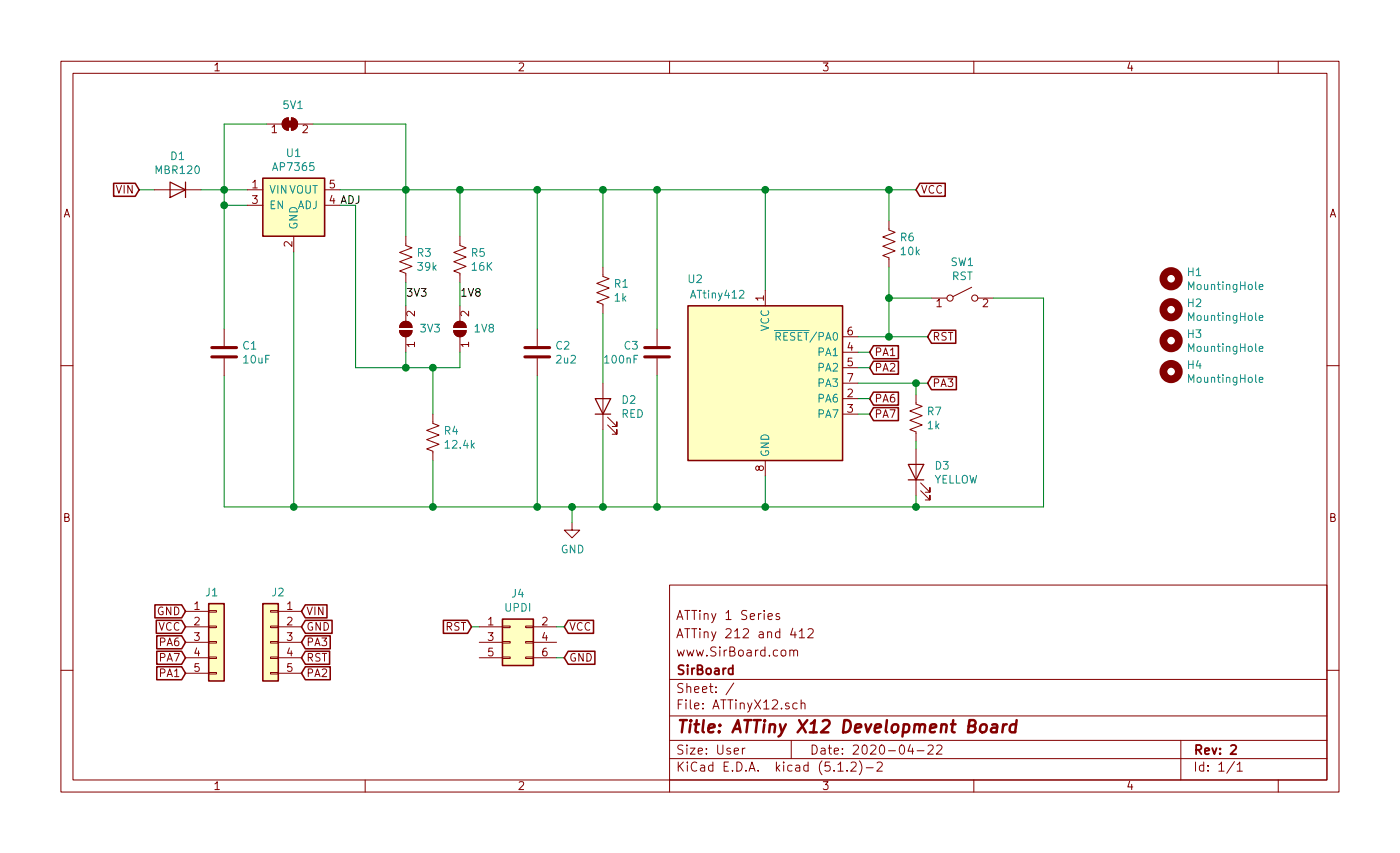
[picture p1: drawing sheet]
EESchema Schematic File Version 4
LIBS:ATTinyX12-cache
EELAYER 29 0
EELAYER END
$Descr User 9055 5512
encoding utf-8
Sheet 1 1
Title "ATTiny X12 Development Board "
Date "2020-04-22"
Rev "2"
Comp "SirBoard"
Comment1 "www.SirBoard.com"
Comment2 "ATTiny 212 and 412"
Comment3 "ATTiny 1 Series"
Comment4 ""
$EndDescr
$Comp
L Connector_Generic:Conn_02x03_Odd_Even J4
U 1 1
P 3300 4150
F 0 "J4" H 3350 4467 50  0000 C CNN
F 1 "UPDI" H 3350 4376 50  0000 C CNN
F 2 "Connector_PinHeader_2.54mm:PinHeader_2x03_P2.54mm_Vertical" H 3300 4150 50  0001 C CNN
F 3 "~" H 3300 4150 50  0001 C CNN
	1    3300 4150
	1    0    0    -1  
$EndComp
Wire Wire Line
	3050 4050 3100 4050
Wire Wire Line
	4950 1875 4950 1225
Wire Wire Line
	3650 4250 3600 4250
Connection ~ 4950 1225
$Comp
L Switch:SW_SPST SW1
U 1 1
P 6225 1925
F 0 "SW1" H 6225 2160 50  0000 C CNN
F 1 "RST" H 6225 2069 50  0000 C CNN
F 2 "Button_Switch_SMD:SW_SPST_B3U-1000P" H 6225 1925 50  0001 C CNN
F 3 "~" H 6225 1925 50  0001 C CNN
	1    6225 1925
	1    0    0    -1  
$EndComp
Wire Wire Line
	1450 1225 1450 1325
Connection ~ 1450 1225
Wire Wire Line
	3475 2425 3475 3275
Wire Wire Line
	3475 1225 3475 2125
Text GLabel 1200 3950 0    50   Input ~ 0
GND
Text GLabel 5925 1225 2    50   Input ~ 0
VCC
Text GLabel 6000 2175 2    50   Input ~ 0
RST
Text GLabel 5625 2375 2    50   Input ~ 0
PA2
Text GLabel 3650 4050 2    50   Input ~ 0
VCC
Wire Wire Line
	3650 4050 3600 4050
Text GLabel 3650 4250 2    50   Input ~ 0
GND
Text GLabel 3050 4050 0    50   Input ~ 0
RST
Text GLabel 1950 4050 2    50   Input ~ 0
GND
Text GLabel 5625 2275 2    50   Input ~ 0
PA1
Wire Wire Line
	4950 3075 4950 3275
Connection ~ 4950 3275
Wire Wire Line
	1450 1225 1600 1225
Text GLabel 6000 2475 2    50   Input ~ 0
PA3
Text GLabel 5625 2675 2    50   Input ~ 0
PA7
Text GLabel 5625 2575 2    50   Input ~ 0
PA6
$Comp
L MCU_Microchip_ATtiny:ATtiny402-SS U2
U 1 1
P 4950 2475
F 0 "U2" H 4550 3150 50  0000 R CNN
F 1 "ATtiny412" H 4825 3050 50  0000 R CNN
F 2 "Package_SO:SOIC-8_3.9x4.9mm_P1.27mm" H 4950 2475 50  0001 C CIN
F 3 "http://ww1.microchip.com/downloads/en/DeviceDoc/ATtiny202-402-AVR-MCU-with-Core-Independent-Peripherals_and-picoPower-40001969A.pdf" H 4950 2475 50  0001 C CNN
	1    4950 2475
	1    0    0    -1  
$EndComp
Wire Wire Line
	4950 1225 5750 1225
Wire Wire Line
	5750 1725 5750 1925
Wire Wire Line
	5750 1225 5750 1425
Connection ~ 5750 1225
Wire Wire Line
	6025 1925 5750 1925
Wire Wire Line
	5750 1925 5750 2175
Text GLabel 1200 4250 0    50   Input ~ 0
PA7
Text GLabel 1200 4150 0    50   Input ~ 0
PA6
Text GLabel 1200 4350 0    50   Input ~ 0
PA1
Text GLabel 1950 4250 2    50   Input ~ 0
RST
Text GLabel 1950 4350 2    50   Input ~ 0
PA2
Text GLabel 1950 4150 2    50   Input ~ 0
PA3
Wire Wire Line
	1450 2425 1450 3275
Wire Wire Line
	1450 3275 1900 3275
Connection ~ 2800 2375
Wire Wire Line
	2800 2675 2800 2375
$Comp
L Device:R_US R4
U 1 1
P 2800 2825
F 0 "R4" H 2868 2870 50  0000 L CNN
F 1 "12.4k" H 2868 2780 50  0000 L CNN
F 2 "Resistor_SMD:R_0603_1608Metric" V 2840 2815 50  0001 C CNN
F 3 "~" H 2800 2825 50  0001 C CNN
F 4 "C139128" H 2800 2825 50  0001 C CNN "Part"
	1    2800 2825
	1    0    0    -1  
$EndComp
Connection ~ 3700 3275
Wire Wire Line
	2800 2975 2800 3275
Connection ~ 2800 3275
Wire Wire Line
	2800 3275 3475 3275
Wire Wire Line
	1600 1325 1450 1325
Connection ~ 1450 1325
Wire Wire Line
	1450 1325 1450 2125
Wire Wire Line
	1900 1625 1900 3275
Connection ~ 1900 3275
Wire Wire Line
	1900 3275 2800 3275
Wire Wire Line
	5925 2550 5925 2475
Wire Wire Line
	2200 1325 2300 1325
Wire Wire Line
	2300 1325 2300 2375
$Comp
L SirBoard_Library:AP7365 U1
U 1 1
P 1850 2075
F 0 "U1" H 1900 3165 50  0000 C CNN
F 1 "AP7365" H 1900 3075 50  0000 C CNN
F 2 "Package_TO_SOT_SMD:SOT-23-5" H 1900 3075 50  0001 C CNN
F 3 "https://datasheet.lcsc.com/szlcsc/1804171930_Diodes-Incorporated-AP7365-33WG-7_C150742.pdf" H 1900 3075 50  0001 C CNN
F 4 "C264087" H 1850 2075 50  0001 C CNN "Part"
	1    1850 2075
	1    0    0    -1  
$EndComp
$Comp
L Device:C C1
U 1 1
P 1450 2275
F 0 "C1" H 1565 2320 50  0000 L CNN
F 1 "10uF" H 1565 2230 50  0000 L CNN
F 2 "Capacitor_SMD:C_0805_2012Metric" H 1488 2125 50  0001 C CNN
F 3 "~" H 1450 2275 50  0001 C CNN
F 4 "C95841" H 1450 2275 50  0001 C CNN "Part"
	1    1450 2275
	1    0    0    -1  
$EndComp
$Comp
L power:GND #PWR0101
U 1 1
P 3700 3375
F 0 "#PWR0101" H 3700 3125 50  0001 C CNN
F 1 "GND" H 3704 3203 50  0000 C CNN
F 2 "" H 3700 3375 50  0001 C CNN
F 3 "" H 3700 3375 50  0001 C CNN
	1    3700 3375
	1    0    0    -1  
$EndComp
Wire Wire Line
	3700 3375 3700 3275
Wire Wire Line
	3700 3275 3900 3275
Connection ~ 3475 1225
Connection ~ 3475 3275
Wire Wire Line
	3475 3275 3700 3275
Wire Wire Line
	3475 1225 3900 1225
$Comp
L Device:R_US R7
U 1 1
P 5925 2700
F 0 "R7" H 5993 2745 50  0000 L CNN
F 1 "1k" H 5993 2655 50  0000 L CNN
F 2 "Resistor_SMD:R_0603_1608Metric" V 5965 2690 50  0001 C CNN
F 3 "~" H 5925 2700 50  0001 C CNN
F 4 "C25585" H 5925 2700 50  0001 C CNN "Part"
	1    5925 2700
	1    0    0    -1  
$EndComp
Wire Wire Line
	5925 2900 5925 2850
Wire Wire Line
	3900 1725 3900 1225
Connection ~ 3900 1225
Wire Wire Line
	3900 1225 4250 1225
Wire Wire Line
	3900 2775 3900 3275
Connection ~ 3900 3275
Wire Wire Line
	3900 3275 4250 3275
Wire Wire Line
	5550 2475 5925 2475
Wire Wire Line
	5625 2675 5550 2675
Wire Wire Line
	5550 2575 5625 2575
Wire Wire Line
	5625 2375 5550 2375
Wire Wire Line
	5550 2275 5625 2275
Connection ~ 5750 2175
Wire Wire Line
	5750 2175 5550 2175
Wire Wire Line
	5750 2175 6000 2175
Connection ~ 5925 2475
Wire Wire Line
	5925 2475 6000 2475
Wire Wire Line
	4950 3275 5925 3275
Connection ~ 5750 1925
Wire Wire Line
	5925 3200 5925 3275
Connection ~ 5925 3275
$Comp
L Device:LED D2
U 1 1
P 3900 2625
F 0 "D2" V 3938 2508 50  0000 R CNN
F 1 "RED" V 3848 2508 50  0000 R CNN
F 2 "LED_SMD:LED_0603_1608Metric" H 3900 2625 50  0001 C CNN
F 3 "~" H 3900 2625 50  0001 C CNN
F 4 "C118330" V 3900 2625 50  0001 C CNN "Part"
	1    3900 2625
	0    -1   -1   0   
$EndComp
$Comp
L Device:R_US R1
U 1 1
P 3900 1875
F 0 "R1" H 3968 1920 50  0000 L CNN
F 1 "1k" H 3968 1830 50  0000 L CNN
F 2 "Resistor_SMD:R_0603_1608Metric" V 3940 1865 50  0001 C CNN
F 3 "~" H 3900 1875 50  0001 C CNN
F 4 "C25585" H 3900 1875 50  0001 C CNN "Part"
	1    3900 1875
	1    0    0    -1  
$EndComp
Wire Wire Line
	3900 2475 3900 2025
$Comp
L Device:R_US R6
U 1 1
P 5750 1575
F 0 "R6" H 5818 1620 50  0000 L CNN
F 1 "10k" H 5818 1530 50  0000 L CNN
F 2 "Resistor_SMD:R_0603_1608Metric" V 5790 1565 50  0001 C CNN
F 3 "~" H 5750 1575 50  0001 C CNN
F 4 "C99198" H 5750 1575 50  0001 C CNN "Part"
	1    5750 1575
	1    0    0    -1  
$EndComp
$Comp
L Device:LED D3
U 1 1
P 5925 3050
F 0 "D3" V 5963 2932 50  0000 R CNN
F 1 "YELLOW" V 5873 2932 50  0000 R CNN
F 2 "LED_SMD:LED_0603_1608Metric" H 5925 3050 50  0001 C CNN
F 3 "~" H 5925 3050 50  0001 C CNN
F 4 "C193191" V 5925 3050 50  0001 C CNN "Part"
	1    5925 3050
	0    -1   -1   0   
$EndComp
$Comp
L Mechanical:MountingHole H4
U 1 1
P 7575 2400
F 0 "H4" H 7675 2445 50  0000 L CNN
F 1 "MountingHole" H 7675 2355 50  0000 L CNN
F 2 "SirBoardLibrary:MountingHole_M2.5_SirBoard" H 7575 2400 50  0001 C CNN
F 3 "~" H 7575 2400 50  0001 C CNN
	1    7575 2400
	1    0    0    -1  
$EndComp
$Comp
L Mechanical:MountingHole H3
U 1 1
P 7575 2200
F 0 "H3" H 7675 2245 50  0000 L CNN
F 1 "MountingHole" H 7675 2155 50  0000 L CNN
F 2 "SirBoardLibrary:MountingHole_M2.5_SirBoard" H 7575 2200 50  0001 C CNN
F 3 "~" H 7575 2200 50  0001 C CNN
	1    7575 2200
	1    0    0    -1  
$EndComp
$Comp
L Mechanical:MountingHole H2
U 1 1
P 7575 2000
F 0 "H2" H 7675 2045 50  0000 L CNN
F 1 "MountingHole" H 7675 1955 50  0000 L CNN
F 2 "SirBoardLibrary:MountingHole_M2.5_SirBoard" H 7575 2000 50  0001 C CNN
F 3 "~" H 7575 2000 50  0001 C CNN
	1    7575 2000
	1    0    0    -1  
$EndComp
$Comp
L Mechanical:MountingHole H1
U 1 1
P 7575 1800
F 0 "H1" H 7675 1845 50  0000 L CNN
F 1 "MountingHole" H 7675 1755 50  0000 L CNN
F 2 "SirBoardLibrary:MountingHole_M2.5_SirBoard" H 7575 1800 50  0001 C CNN
F 3 "~" H 7575 1800 50  0001 C CNN
	1    7575 1800
	1    0    0    -1  
$EndComp
Wire Wire Line
	2800 2375 2975 2375
$Comp
L Device:R_US R5
U 1 1
P 2975 1675
F 0 "R5" H 3043 1720 50  0000 L CNN
F 1 "16K" H 3043 1630 50  0000 L CNN
F 2 "Resistor_SMD:R_0603_1608Metric" V 3015 1665 50  0001 C CNN
F 3 "~" H 2975 1675 50  0001 C CNN
F 4 "C4210" H 2975 1675 50  0001 C CNN "Part"
	1    2975 1675
	1    0    0    -1  
$EndComp
$Comp
L Jumper:SolderJumper_2_Open 1V8
U 1 1
P 2975 2125
F 0 "1V8" V 2975 2038 50  0000 R CNN
F 1 "SolderJumper_2_Open" H 2975 2238 50  0001 C CNN
F 2 "Jumper:SolderJumper-2_P1.3mm_Open_RoundedPad1.0x1.5mm" H 2975 2125 50  0001 C CNN
F 3 "~" H 2975 2125 50  0001 C CNN
	1    2975 2125
	0    -1   -1   0   
$EndComp
Wire Wire Line
	2975 2375 2975 2275
Wire Wire Line
	2975 1825 2975 1975
Wire Wire Line
	2975 1225 2975 1525
$Comp
L Device:R_US R3
U 1 1
P 2625 1675
F 0 "R3" H 2693 1720 50  0000 L CNN
F 1 "39k" H 2693 1630 50  0000 L CNN
F 2 "Resistor_SMD:R_0603_1608Metric" V 2665 1665 50  0001 C CNN
F 3 "~" H 2625 1675 50  0001 C CNN
F 4 "C103426" H 2625 1675 50  0001 C CNN "Part"
	1    2625 1675
	1    0    0    -1  
$EndComp
$Comp
L Jumper:SolderJumper_2_Open 3V3
U 1 1
P 2625 2125
F 0 "3V3" V 2625 2038 50  0000 R CNN
F 1 "SolderJumper_2_Open" H 2625 2238 50  0001 C CNN
F 2 "Jumper:SolderJumper-2_P1.3mm_Open_RoundedPad1.0x1.5mm" H 2625 2125 50  0001 C CNN
F 3 "~" H 2625 2125 50  0001 C CNN
	1    2625 2125
	0    -1   -1   0   
$EndComp
Wire Wire Line
	2625 2375 2625 2275
Wire Wire Line
	2625 1825 2625 1975
Wire Wire Line
	2625 1525 2625 1225
Wire Wire Line
	2200 1225 2625 1225
Wire Wire Line
	2300 2375 2625 2375
Connection ~ 2625 1225
Connection ~ 2625 2375
Wire Wire Line
	2625 2375 2800 2375
Connection ~ 2975 1225
Wire Wire Line
	2975 1225 3475 1225
Wire Wire Line
	2625 1225 2975 1225
$Comp
L Jumper:SolderJumper_2_Bridged 5V1
U 1 1
P 1875 800
F 0 "5V1" H 1825 925 50  0000 L CNN
F 1 "SolderJumper_2_Bridged" V 1920 868 50  0001 L CNN
F 2 "Jumper:SolderJumper-2_P1.3mm_Bridged_RoundedPad1.0x1.5mm" H 1875 800 50  0001 C CNN
F 3 "~" H 1875 800 50  0001 C CNN
	1    1875 800 
	1    0    0    -1  
$EndComp
Wire Wire Line
	1450 1225 1450 800 
Wire Wire Line
	1450 800  1725 800 
Wire Wire Line
	2025 800  2625 800 
Wire Wire Line
	2625 800  2625 1225
$Comp
L Connector_Generic:Conn_01x05 J1
U 1 1
P 1400 4150
F 0 "J1" H 1325 4475 50  0000 L CNN
F 1 "Conn_01x05" H 1479 4102 50  0001 L CNN
F 2 "Connector_PinHeader_2.54mm:PinHeader_1x05_P2.54mm_Vertical" H 1400 4150 50  0001 C CNN
F 3 "~" H 1400 4150 50  0001 C CNN
	1    1400 4150
	1    0    0    -1  
$EndComp
$Comp
L Connector_Generic:Conn_01x05 J2
U 1 1
P 1750 4150
F 0 "J2" H 1700 4475 50  0000 C CNN
F 1 "Conn_01x05" H 1829 4102 50  0001 L CNN
F 2 "Connector_PinHeader_2.54mm:PinHeader_1x05_P2.54mm_Vertical" H 1750 4150 50  0001 C CNN
F 3 "~" H 1750 4150 50  0001 C CNN
	1    1750 4150
	-1   0    0    -1  
$EndComp
Text GLabel 1950 3950 2    50   Input ~ 0
VIN
Text GLabel 1200 4050 0    50   Input ~ 0
VCC
Text Label 2200 1325 0    50   ~ 0
ADJ
Text Label 2625 1925 0    50   ~ 0
3V3
Text Label 2975 1925 0    50   ~ 0
1V8
Wire Wire Line
	6425 1925 6750 1925
Wire Wire Line
	6750 1925 6750 3275
Wire Wire Line
	5925 3275 6750 3275
$Comp
L Device:C C3
U 1 1
P 4250 2275
F 0 "C3" H 4365 2320 50  0000 L CNN
F 1 "100nF" H 4365 2230 50  0000 L CNN
F 2 "Capacitor_SMD:C_0603_1608Metric" H 4288 2125 50  0001 C CNN
F 3 "~" H 4250 2275 50  0001 C CNN
F 4 "C42998" H 4250 2275 50  0001 C CNN "Part"
	1    4250 2275
	-1   0    0    -1  
$EndComp
Wire Wire Line
	4250 2125 4250 1225
Connection ~ 4250 1225
Wire Wire Line
	4250 1225 4950 1225
Wire Wire Line
	4250 2425 4250 3275
Connection ~ 4250 3275
Wire Wire Line
	4250 3275 4950 3275
Wire Wire Line
	5750 1225 5925 1225
Text GLabel 900  1225 0    50   Input ~ 0
VIN
Wire Wire Line
	900  1225 1000 1225
$Comp
L Device:C C2
U 1 1
P 3475 2275
F 0 "C2" H 3590 2320 50  0000 L CNN
F 1 "2u2" H 3590 2230 50  0000 L CNN
F 2 "Capacitor_SMD:C_0805_2012Metric" H 3513 2125 50  0001 C CNN
F 3 "~" H 3475 2275 50  0001 C CNN
F 4 "C28234" H 3475 2275 50  0001 C CNN "Part"
	1    3475 2275
	1    0    0    -1  
$EndComp
$Comp
L Device:D D1
U 1 1
P 1150 1225
F 0 "D1" H 1150 1011 50  0000 C CNN
F 1 "MBR120" H 1150 1101 50  0000 C CNN
F 2 "Diode_SMD:D_SOD-123" H 1150 1225 50  0001 C CNN
F 3 "https://datasheet.lcsc.com/szlcsc/SK-MBR120LSF_C130880.pdf" H 1150 1225 50  0001 C CNN
F 4 "C130880" H 1150 1225 50  0001 C CNN "Part"
	1    1150 1225
	-1   0    0    1   
$EndComp
Wire Wire Line
	1300 1225 1450 1225
$EndSCHEMATC
